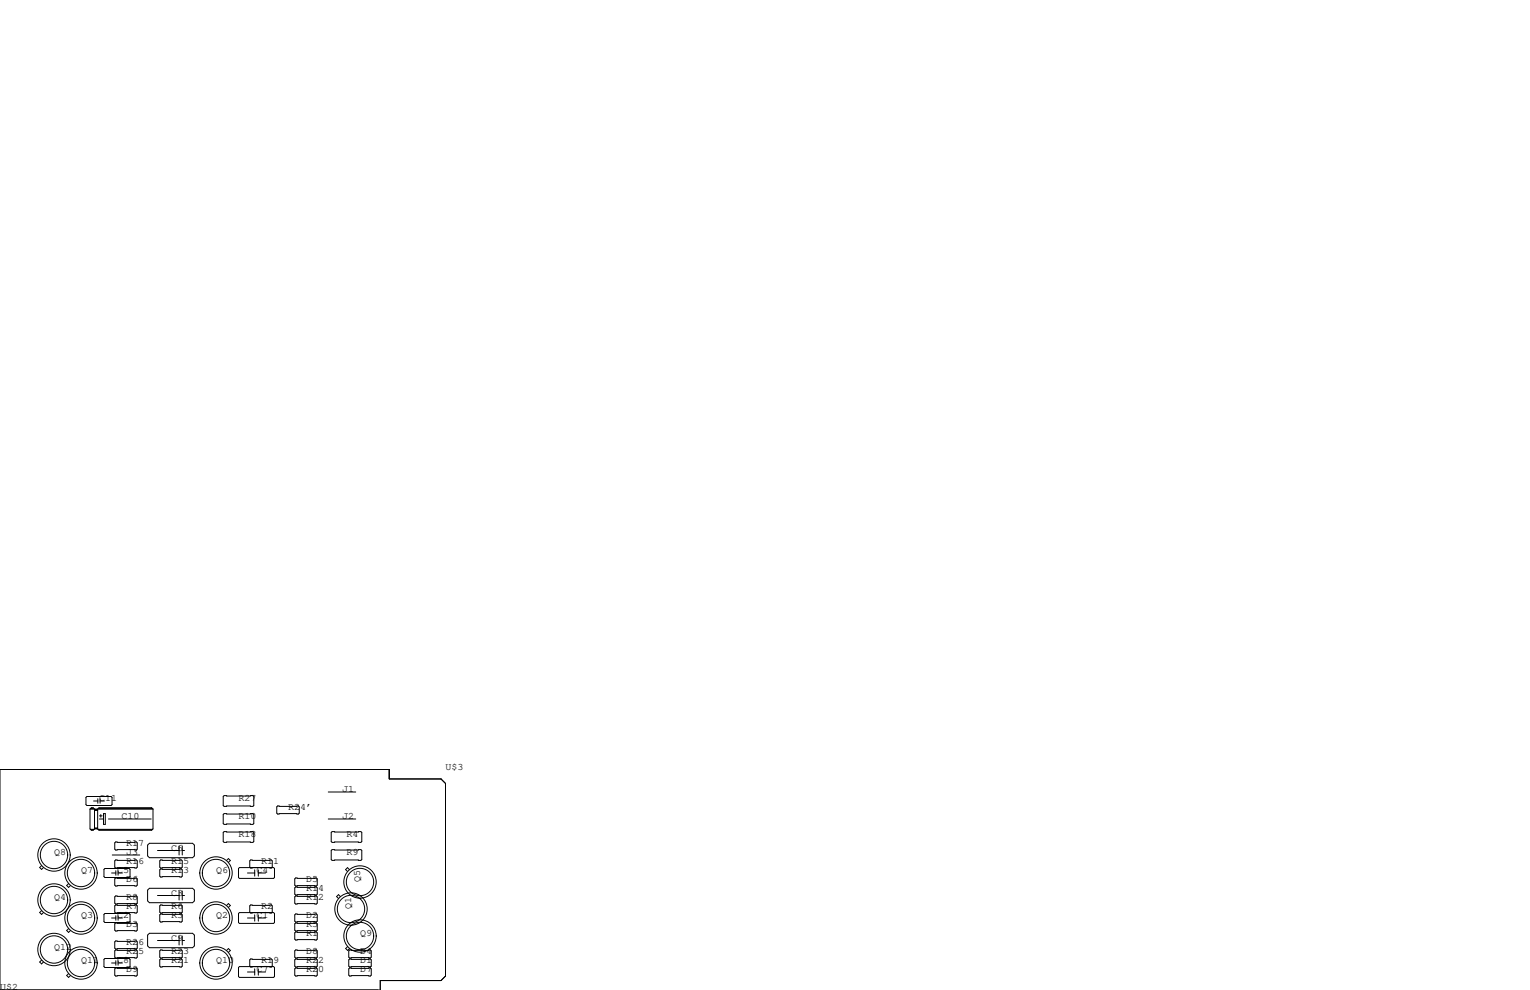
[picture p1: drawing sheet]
<svg xmlns="http://www.w3.org/2000/svg" width="432mm" height="279mm" viewBox="0 0 432 279" stroke-linecap="round" stroke-linejoin="round" font-family="sans-serif">
<g fill="none" stroke="#000" stroke-width=".28">
<path d="M0 217.2h109.9v2.6h14.6l1.2 1.3v54.4l-1.2 1.2h-17.2v2.7h-107.3zM24.5 224.8h6.9l.2 .2v2.1l-.2 .2h-6.9l-.2-.2v-2.1zM25.4 228.3l.4-.3h.5l.4 .3v5.6M25.4 228.3v5.6l.4 .4h.5l.4-.4M25.4 228.3h17.8M25.5 234.1h1M25.7 228.2h.7M25.8 228.1h.5M25.8 234.2h.5M26.4 226.1h1.2M26.7 228.7h.9M26.7 233.9h.9"/>
<path d="M26.7 233.7h.9M26.8 228.5h.6M26.8 228.6h.6M26.8 233.8h.6M27.6 225.4v1.3M27.7 234.1h15.4M27.8 228.2h15.1M27.9 228.1h14.9M27.9 234.2h14.9M28.1 230.3h.7M28.1 231.1h1.1M28.2 225.4v1.3"/>
<path d="M28.2 226.1h1.3M28.4 229.9v.7M29.2 229.6h.5v3.1h-.5zM30.6 231.1h12.1M32.6 237.6h5.9l.2 .3v1.7l-.2 .3h-5.9l-.2-.3v-1.7zM42.2 238h12.2l.5 .5v3.1l-.5 .5h-12.2l-.5-.5v-3.1zM43.2 228.3l-.4-.3h-14.9l-.3 .3v5.6M43.2 228.3v5.6l-.4 .4h-14.9l-.3-.4M50.5 238.8v2.5M51.4 238.8v2.5M63 229.9l.2-.3h8.2l.2 .3v2.5l-.2 .3h-8.2l-.2-.3zM63 234.9l.2-.2h8.2l.2 .2v2.6l-.2 .2h-8.2l-.2-.2z"/>
<path d="M63 224.8l.2-.3h8.2l.2 .3v2.5l-.2 .3h-8.2l-.2-.3zM78.4 227.5h5.8l.3 .2v1.8l-.3 .2h-5.8l-.3-.2v-1.8zM92.6 231.1h7.8M92.6 223.5h7.8M93.5 234.9l.2-.2h8.2l.2 .2v2.6l-.2 .2h-8.2l-.2-.2zM11.7 257l-.5 .5 .5 .6 .6-.6M11.7 244.3l-.5 .5 .5 .6 .6-.6M19.4 249.4l-.6 .5 .6 .5 .5-.5M29.3 245.4l.3-.3h6.8l.3 .3v2l-.3 .2h-6.8l-.3-.2zM29.3 258.1l.3-.3h6.8l.3 .3v2l-.3 .2h-6.8l-.3-.2zM31.5 259.1h1.2M31.5 246.4h1.2"/>
<path d="M31.7 241.3h7.7M32.6 255.4h5.9l.2 .3v1.7l-.2 .3h-5.9l-.2-.3v-1.7zM32.6 242.7h5.9l.2 .3v1.7l-.2 .3h-5.9l-.2-.3v-1.7zM32.6 252.9h5.9l.2 .2v1.8l-.2 .2h-5.9l-.2-.2v-1.8zM32.6 247.8h5.9l.2 .2v1.8l-.2 .3h-5.9l-.2-.3v-1.8zM32.7 245.7v1.3M32.7 258.4v1.3M33.3 245.7v1.3M33.3 258.4v1.3M33.3 259.1h1.2M33.3 246.4h1.2M42.2 250.7h12.2l.5 .5v3.1l-.5 .5h-12.2l-.5-.5v-3.1z"/>
<path d="M44.5 252.7h6M44.5 240h6M45.1 245.5l.2-.3h5.9l.2 .3v1.8l-.2 .2h-5.9l-.2-.2zM45.1 255.7l.2-.3h5.9l.2 .3v1.7l-.2 .3h-5.9l-.2-.3zM45.1 258.2l.2-.3h5.9l.2 .3v1.8l-.2 .2h-5.9l-.2-.2zM45.3 242.7h5.9l.2 .3v1.7l-.2 .3h-5.9l-.2-.3v-1.7zM50.5 251.5v2.5M51.4 251.5v2.5M51.4 252.7h.7M51.4 240h.7M63.9 255.5l.6-.5 .5 .5-.5 .6M63.9 242.8l.6-.5 .5 .5-.5 .6"/>
<path d="M67.3 257.8l.3-.2h9.6l.3 .2v2.5l-.3 .3h-9.6l-.3-.3zM67.3 245.1l.3-.2h9.6l.3 .2v2.5l-.3 .3h-9.6l-.3-.3zM69.9 259.1h2M69.9 246.4h2M71.2 257.6l-.5 .1-.2-.3v-1.7l.2-.3h5.9l.2 .3v1.7l-.2 .3-.5-.1M71.2 244.9l-.5 .1-.2-.3v-1.7l.2-.3h5.9l.2 .3v1.7l-.2 .3-.5-.1M71.9 245.5v1.8M71.9 258.2v1.8M72.9 259.1h2M72.9 245.5v1.8M72.9 258.2v1.8M72.9 246.4h2"/>
<path d="M83.2 248l.2-.2h5.9l.2 .2v1.8l-.2 .3h-5.9l-.2-.3zM83.2 250.6l.2-.3h5.9l.2 .3v1.7l-.2 .3h-5.9l-.2-.3zM83.2 253.1l.2-.2h5.9l.2 .2v1.8l-.2 .2h-5.9l-.2-.2zM83.2 258.2l.2-.3h5.9l.2 .3v1.8l-.2 .2h-5.9l-.2-.2zM93.5 240l.2-.2h8.2l.2 .2v2.6l-.2 .2h-8.2l-.2-.2zM96.1 253l-.6-.5-.5 .5 .5 .6M98.6 245.4l-.5-.5-.6 .5 .6 .5M11.7 271l-.5 .5 .5 .5 .6-.5M19.4 262.1l-.6 .5 .6 .5 .5-.5M19.4 274.8l-.6 .5 .6 .5 .5-.5M29.3 270.8l.3-.3h6.8l.3 .3v2l-.3 .2h-6.8l-.3-.2zM31.5 271.8h1.2"/>
<path d="M32.6 260.5h5.9l.2 .2v1.8l-.2 .3h-5.9l-.2-.3v-1.8zM32.6 268.1h5.9l.2 .3v1.7l-.2 .3h-5.9l-.2-.3v-1.7zM32.6 265.6h5.9l.2 .2v1.8l-.2 .2h-5.9l-.2-.2v-1.8zM32.6 273.2h5.9l.2 .2v1.8l-.2 .3h-5.9l-.2-.3v-1.8zM32.7 271.1v1.3M33.3 271.1v1.3M33.3 271.8h1.2M42.2 263.4h12.2l.5 .5v3.1l-.5 .5h-12.2l-.5-.5v-3.1zM44.5 265.4h6M45.1 268.4l.2-.3h5.9l.2 .3v1.7l-.2 .3h-5.9l-.2-.3zM45.1 270.9l.2-.3h5.9l.2 .3v1.8l-.2 .2h-5.9l-.2-.2zM50.5 264.2v2.5"/>
<path d="M51.4 264.2v2.5M51.4 265.4h.7M63.9 268.2l.6-.5 .5 .5-.5 .6M67.3 273l.3-.2h9.6l.3 .2v2.6l-.3 .2h-9.6l-.3-.2zM69.9 274.3h2M71.2 272.8l-.5 .1-.2-.2v-1.8l.2-.3h5.9l.2 .3v1.8l-.2 .2-.5-.1M71.9 273.4v1.8M72.9 273.4v1.8M72.9 274.3h2M83.2 260.7l.2-.2h5.9l.2 .2v1.8l-.2 .3h-5.9l-.2-.3zM83.2 268.4l.2-.3h5.9l.2 .3v1.7l-.2 .3h-5.9l-.2-.3zM83.2 270.9l.2-.3h5.9l.2 .3v1.8l-.2 .2h-5.9l-.2-.2z"/>
<path d="M83.2 263.3l.2-.3h5.9l.2 .3v1.7l-.2 .3h-5.9l-.2-.3zM83.2 273.4l.2-.2h5.9l.2 .2v1.8l-.2 .3h-5.9l-.2-.3zM98.1 267.2l-.5 .5 .5 .5 .5-.5M98.4 270.9l.3-.3h5.8l.3 .3v1.8l-.3 .2h-5.8l-.3-.2zM98.4 268.4l.3-.3h5.8l.3 .3v1.7l-.3 .3h-5.8l-.3-.3zM98.4 273.4l.3-.2h5.8l.3 .2v1.8l-.3 .3h-5.8l-.3-.3z"/>
<circle cx="15.2" cy="254" r="4.6"/>
<circle cx="15.2" cy="254" r="3.9"/>
<circle cx="15.2" cy="241.3" r="3.9"/>
<circle cx="15.2" cy="241.3" r="4.6"/>
<circle cx="22.9" cy="259.1" r="4.6"/>
<circle cx="22.9" cy="259.1" r="3.9"/>
<circle cx="22.9" cy="246.4" r="4.6"/>
<circle cx="22.9" cy="246.4" r="3.9"/>
<circle cx="61" cy="246.4" r="3.9"/>
<circle cx="61" cy="246.4" r="4.6"/>
<circle cx="61" cy="259.1" r="3.9"/>
<circle cx="61" cy="259.1" r="4.6"/>
<circle cx="99.1" cy="256.5" r="4.6"/>
<circle cx="99.1" cy="256.5" r="3.9"/>
<circle cx="101.6" cy="248.9" r="4.6"/>
<circle cx="101.6" cy="248.9" r="3.9"/>
<circle cx="15.2" cy="268" r="4.6"/>
<circle cx="15.2" cy="268" r="3.9"/>
<circle cx="22.9" cy="271.8" r="4.6"/>
<circle cx="22.9" cy="271.8" r="3.9"/>
<circle cx="61" cy="271.8" r="3.9"/>
<circle cx="61" cy="271.8" r="4.6"/>
<circle cx="101.6" cy="264.2" r="4.6"/>
<circle cx="101.6" cy="264.2" r="3.9"/>
</g>
<g font-size="2.8">
<text x="125.7" y="217.2">U$3</text>
<text x="27.9" y="226.1">C11</text>
<text x="67.3" y="226.1">R27</text>
<text x="96.5" y="223.5">J1</text>
<text x="34.3" y="231.1">C10</text>
<text x="67.3" y="231.1">R10</text>
<text x="81.3" y="228.6">R24’</text>
<text x="96.5" y="231.1">J2</text>
<text x="35.6" y="238.8">R17</text>
<text x="67.3" y="236.2">R18</text>
<text x="97.8" y="236.2">R4</text>
<text x="15.2" y="241.3">Q8</text>
<text x="35.6" y="243.8">R16</text>
<text x="35.6" y="241.3">J3</text>
<text x="48.3" y="240">C6</text>
<text x="48.3" y="243.8">R15</text>
<text x="73.7" y="243.8">R11</text>
<text x="97.8" y="241.3">R9</text>
<text x="22.9" y="246.4">Q7</text>
<text x="33" y="246.4">C5</text>
<text x="35.6" y="248.9">D6</text>
<text x="48.3" y="246.4">R13</text>
<text x="61" y="246.4">Q6</text>
<text x="72.4" y="246.4">C4</text>
<text x="86.4" y="251.5">R14</text>
<text x="86.4" y="248.9">D5</text>
<text x="101.6" y="248.9" transform="rotate(-90 101.6 248.9)">Q5</text>
<text x="15.2" y="254">Q4</text>
<text x="35.6" y="254">R8</text>
<text x="35.6" y="256.5">R7</text>
<text x="48.3" y="252.7">C3</text>
<text x="48.3" y="256.5">R6</text>
<text x="73.7" y="256.5">R2</text>
<text x="86.4" y="254">R12</text>
<text x="99.1" y="256.5" transform="rotate(-90 99.1 256.5)">Q1</text>
<text x="22.9" y="259.1">Q3</text>
<text x="33" y="259.1">C2</text>
<text x="35.6" y="261.6">D3</text>
<text x="48.3" y="259.1">R3</text>
<text x="61" y="259.1">Q2</text>
<text x="72.4" y="259.1">C1</text>
<text x="86.4" y="261.6">R5</text>
<text x="86.4" y="259.1">D2</text>
<text x="15.2" y="268">Q12</text>
<text x="35.6" y="266.7">R26</text>
<text x="35.6" y="269.2">R25</text>
<text x="48.3" y="265.4">C9</text>
<text x="48.3" y="269.2">R23</text>
<text x="86.4" y="264.2">R1</text>
<text x="86.4" y="269.2">D8</text>
<text x="101.6" y="269.2">D4</text>
<text x="101.6" y="264.2">Q9</text>
<text x="22.9" y="271.8">Q11</text>
<text x="33" y="271.8">C8</text>
<text x="35.6" y="274.3">D9</text>
<text x="48.3" y="271.8">R21</text>
<text x="61" y="271.8">Q10</text>
<text x="72.4" y="274.3">C7</text>
<text x="73.7" y="271.8">R19</text>
<text x="86.4" y="274.3">R20</text>
<text x="86.4" y="271.8">R22</text>
<text x="101.6" y="271.8">D1</text>
<text x="101.6" y="274.3">D7</text>
<text x="0" y="279.4">U$2</text>
</g>
</svg>
